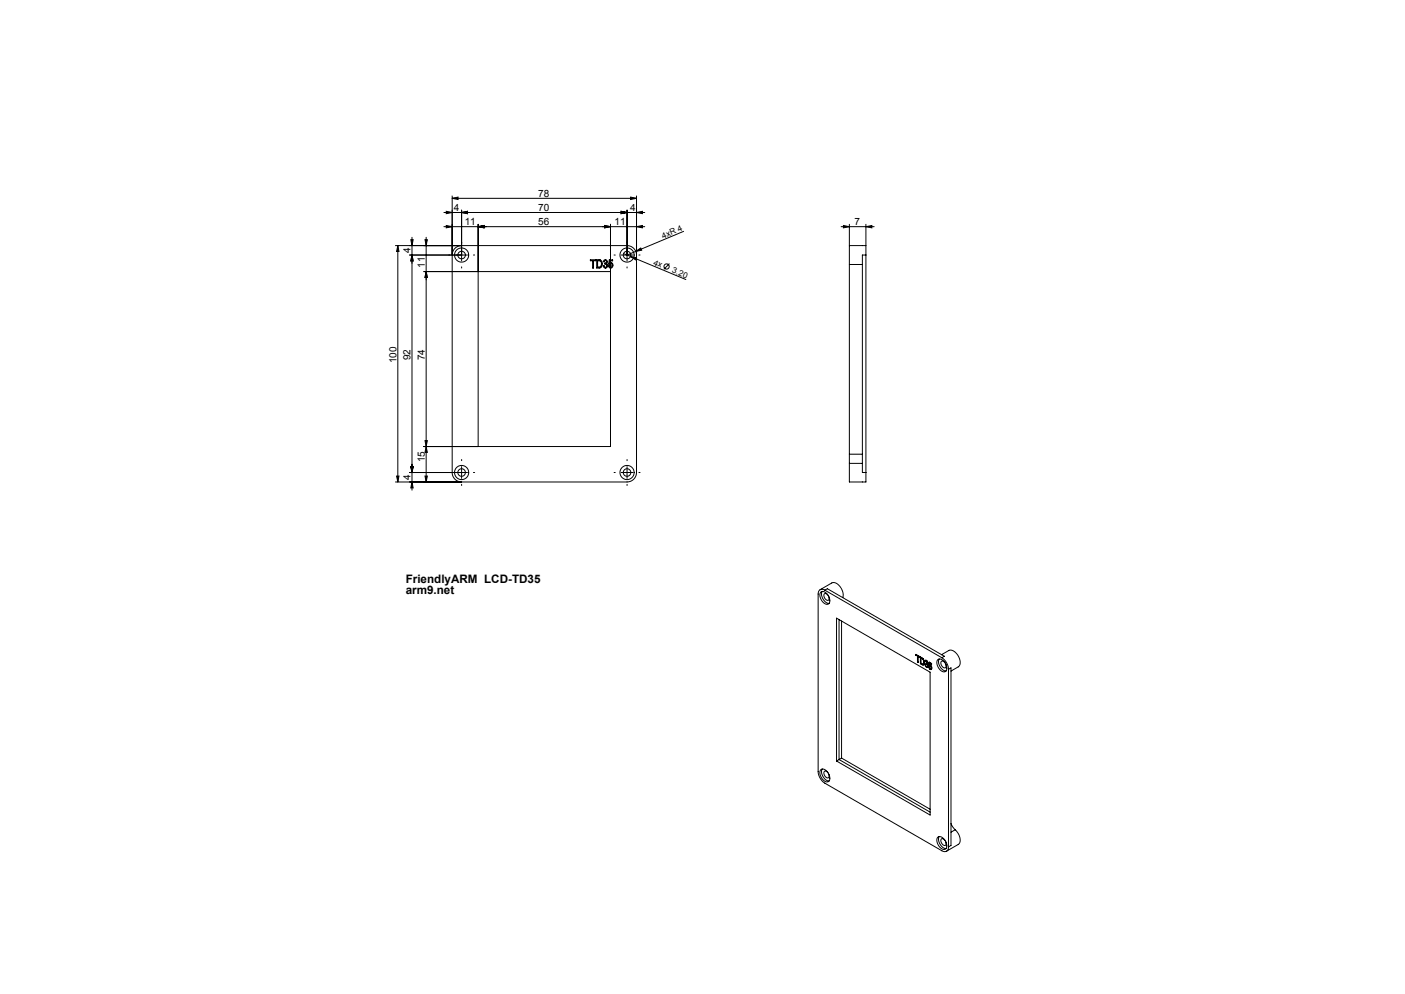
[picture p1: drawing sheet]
<svg xmlns="http://www.w3.org/2000/svg" width="1189mm" height="841mm" viewBox="0 0 1189 841" stroke-linecap="round" stroke-linejoin="round" font-family="sans-serif">
<g fill="none" stroke="#000" stroke-width=".85">
<path d="M378 179l5 1-5 1zM383 168l5-1v2zM383 166v234a8 8 0 0 0 8 8M383 168h156M391 178v43M391 180l5-1v2zM526 179l5 1-5 1zM531 178v43M534 167l5 1-5 1zM539 180l5-1v2zM539 166v234a8 8 0 0 1-8 8h-196M546 180h-170"/>
<path d="M378 191l5 1-5 1zM405 192l5-1v2zM405 190v188M512 191l5 1-5 1zM517 190v188h-158M539 192l5-1v2zM546 192h-170M579 196l-41 17M712 192h28M714 191l5 1-5 1zM719 190v18M733 192l5-1v2z"/>
<path d="M733 190v18M335 208h196a8 8 0 0 1 8 8M337 208l1 5h-2zM337 208v200M347 216h49M348 203h2l-1 5zM349 216l1 5h-2zM349 201v214M360 203h2l-1 5zM361 201v207M391 208a8 8 0 0 0-8 8M500 220h4v1h-2v6v-6h-2z"/>
<path d="M505 220a4 4 0 0 1 5 3 4 4 0 0 1-5 4zM516 220h2v1h-2v1a2.1 2.1 0 0 1 3 3 2.1 2.1 0 0 1-4 1v-1h1l1 1a1.7 1.7 0 0 0 1-1 1.7 1.7 0 0 0-1-2h-2zM526 216h10M528 215l6 2M534 217l5 1-1 2zM534 217l46 20M538 213l4-3 1 2zM538 213l-7 3M719 208v16M719 208h14M733 208v8M733 216h-3v184h3"/>
<path d="M733 216v184M361 230l1 5h-2zM506 221a2.7 2.7 0 0 1 3 2 2.7 2.7 0 0 1-3 3zM511 220a1.7 1.7 0 0 1 3 0 1.7 1.7 0 0 1-1 3 1.9 1.9 0 0 1 1 3 1.9 1.9 0 0 1-3-1l1 1h1v-2l-1-1a1.1 1.1 0 0 0 1-2 1 1 0 0 0-1 0l-1 1v-1zM512 223h.1M517 230h-158M566 223l-4 5M719 224v160M719 224h11M360 373h2l-1 5zM361 378l1 5h-2zM347 400h49"/>
<path d="M348 395h2l-1 5zM391 395v10M526 400h10M531 395v10M719 392v16h14v-8M719 384v8M719 392h11M719 384h11M336 403h2l-1 5zM349 408l1 5h-2zM360 403h2l-1 5zM694 499l10-6a7 7 0 0 1 8 6l1 3v4"/>
<path d="M698 499a3 3 0 0 0-4 0 3 3 0 0 0-2 4v150a12 12 0 0 0 6 10l99 57a3 3 0 0 0 4 0 3 3 0 0 0 2-3M698 499l2-1 99 57-2 1M698 499l99 57M695 501a6 6 0 0 1 7 6 3 3 0 0 1-1 4 3 3 0 0 1-4-1 7 7 0 0 1-2-9zM696 500a8 8 0 0 0 6 11M701 504a1.9 1.9 0 0 0-3-2 1.9 1.9 0 0 0-1 3 2.4 2.4 0 0 0 2 3 2.4 2.4 0 0 0 3-1l-1-2M708 523l79 46v121l-79-46zM710 524v119M712 525v116M775 554l2 1M775 554l3 1v1l-1-1M775 554h.1"/>
<path d="M777 555l-1 5M777 555v5M777 555v5h-1M777 555l1 1M779 557v4l2 1h1M779 557h1M780 557h-1M780 557l1 1M781 558l1 2M781 558h.1M783 559a1.7 1.7 0 0 1 2 1 1.7 1.7 0 0 1 0 2M783 559v1"/>
<path d="M783 559h.1M784 559h-1M784 559l1 2M784 559l1 1M784 559h.1M794 558a6 6 0 0 1 7 7 3 3 0 0 1-2 3 3 3 0 0 1-3-1 7 7 0 0 1-2-9zM795 558a8 8 0 0 0 6 10M797 554l6-4a9 9 0 0 1 9 9 5 5 0 0 1-1 5l-6 4M797 556a13 13 0 0 1 6 10M777 560h.1M777 560h-1M779 562v-6a4 4 0 0 1 2 7l-1-1"/>
<path d="M779 562h1M779 561l1 1M779 561v1M780 562l2 1M780 562h.1M782 561l-1 1M782 561v1M782 560v2M782 560v1M782 560h.1M783 562l1 3M784 562h.1"/>
<path d="M784 561v1M784 562l1 1M784 565h1M784 565h.1M785 562v2l-1 1M785 561h-1M785 564h.1M785 562h.1M785 560v1M785 563l-1 1-1-2 1 3M785 563v1M785 563h.1"/>
<path d="M786 563h1M786 564l1 2M786 563h.1M787 560l-1 3M787 561v1a2.5 2.5 0 0 1 1 5l-1-1M787 561l1 1v-1l-2-1v3M787 561l1 1M787 563l1 2M787 566h1M787 563h.1M787 566h.1M788 565l-1 1-1-2 1 2"/>
<path d="M788 565v1M788 565h.1M800 561a1.9 1.9 0 0 0-3-2 1.9 1.9 0 0 0-1 3 2.8 2.8 0 0 0 4 3v-3M803 566l2-1v150l-2 2M803 566v151M694 652a4 4 0 0 1 7 2 5 5 0 0 1-1 8 8 8 0 0 1-6-10zM696 651a8 8 0 0 0 6 10M701 654a1.9 1.9 0 0 0-3-2 1.9 1.9 0 0 0-1 3 2.8 2.8 0 0 0 4 3v-3M710 643l-2 1M710 643l77 44M712 641l-2 2M712 641l75 44"/>
<path d="M805 697l3 5M794 708a6 6 0 0 1 7 7 3 3 0 0 1-2 4 3 3 0 0 1-3-2 7 7 0 0 1-2-9zM795 708a8 8 0 0 0 6 10M800 711a1.9 1.9 0 0 0-3-1 1.9 1.9 0 0 0-1 2 2.8 2.8 0 0 0 4 3v-3M808 702a10 10 0 0 1 3 12l-10 6M808 702l-3 2"/>
<circle cx="391" cy="216" r="6"/>
<circle cx="391" cy="216" r="3"/>
<circle cx="531" cy="216" r="6"/>
<circle cx="531" cy="216" r="3"/>
<circle cx="564" cy="225" r="2.2"/>
<circle cx="391" cy="400" r="6"/>
<circle cx="391" cy="400" r="3"/>
<circle cx="531" cy="400" r="6"/>
<circle cx="531" cy="400" r="3"/>
</g>
<g fill="none" stroke="#000" stroke-width=".85" stroke-dasharray="30.5 1.3 1.3 1.3">
<path d="M381 216h-1M391 206v-1M401 216h1M521 216h-1M531 206v-1M541 216h1M391 226v1M531 226v1M381 400h-1M391 390v-1M401 400h1M521 400h-1"/>
<path d="M531 390v-1M541 400h1M391 410v1M531 410v1"/>
</g>
<g fill="#000">
<path d="M534 217l5 1-1 2zM538 213l4-3 1 2z"/>
<path d="M383 168l5-1v2zM534 167l5 1-5 1zM526 179l5 1-5 1zM539 180l5-1v2zM391 180l5-1v2zM526 179l5 1-5 1zM512 191l5 1-5 1zM539 192l5-1v2z"/>
<path d="M512 191l5 1-5 1zM405 192l5-1v2zM391 180l5-1v2zM378 179l5 1-5 1zM405 192l5-1v2zM378 191l5 1-5 1zM733 192l5-1v2zM714 191l5 1-5 1z"/>
<path d="M349 216l1 5h-2zM348 203h2l-1 5zM361 230l1 5h-2zM360 203h2l-1 5z"/>
<path d="M361 230l1 5h-2zM360 373h2l-1 5zM349 216l1 5h-2zM348 395h2l-1 5zM337 208l1 5h-2zM336 403h2l-1 5zM348 395h2l-1 5zM349 408l1 5h-2zM361 378l1 5h-2zM360 403h2l-1 5z"/>
</g>
<g font-size="9.9">
<text x="343" y="493">FriendlyARM LCD-TD35</text>
<text x="343" y="503">arm9.net</text>
</g>
<g font-size="8.5">
<text x="455" y="167">78</text>
<text x="384" y="179">4</text>
<text x="455" y="179">70</text>
<text x="533" y="179">4</text>
<text x="393" y="191">11</text>
<text x="455" y="191">56</text>
<text x="520" y="191">11</text>
<text x="723" y="191">7</text>
<text x="347" y="214" transform="rotate(-90 347 214)">4</text>
<text x="359" y="227" transform="rotate(-90 359 227)">11</text>
<text x="347" y="305" transform="rotate(-90 347 305)">92</text>
<text x="359" y="305" transform="rotate(-90 359 305)">74</text>
<text x="335" y="307" transform="rotate(-90 335 307)">100</text>
<text x="359" y="391" transform="rotate(-90 359 391)">15</text>
<text x="347" y="406" transform="rotate(-90 347 406)">4</text>
</g>
<g font-size="7.1">
<text x="561" y="202" transform="rotate(-23 561 202)">4xR 4</text>
<text x="553" y="224" transform="rotate(23 553 224)">4x</text>
<text x="568" y="230" transform="rotate(23 568 230)">3.20</text>
</g>
</svg>
